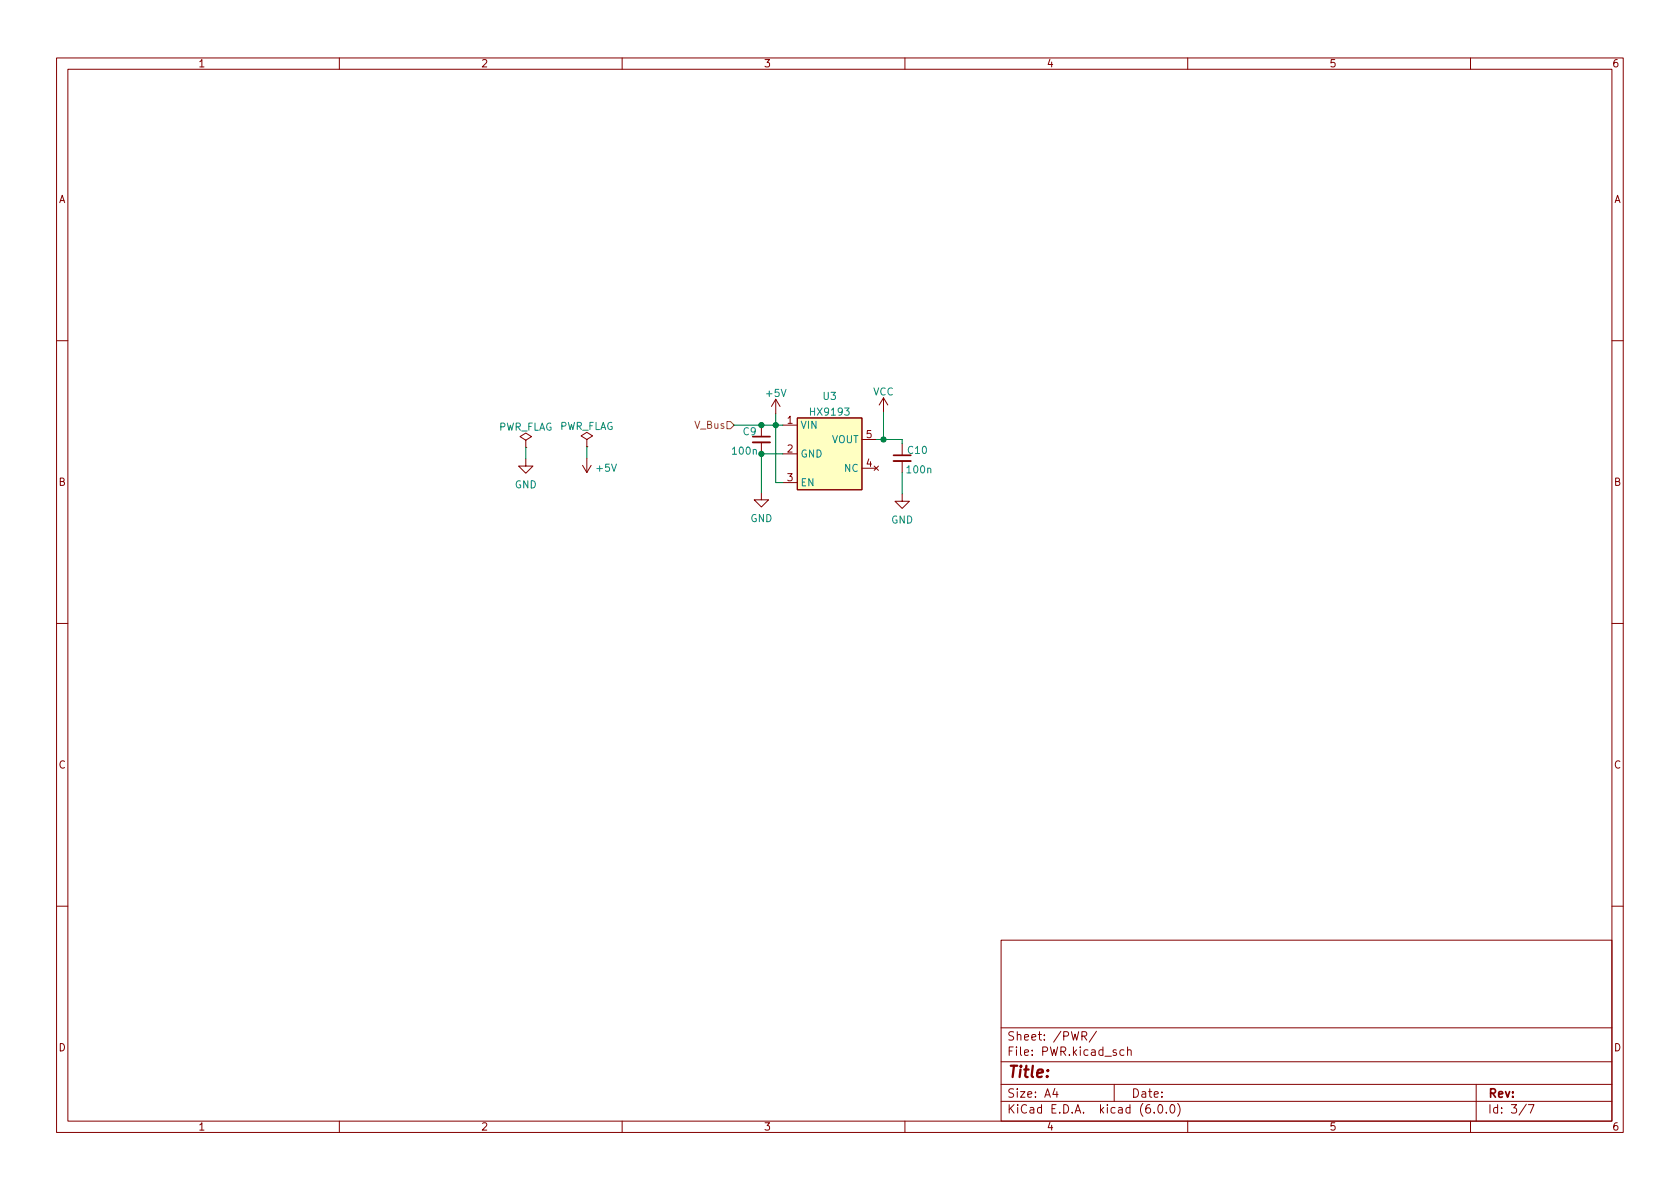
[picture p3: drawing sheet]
(kicad_sch (version 20211123) (generator eeschema)

 (paper "A4")

 (lib_symbols
  (symbol "Device:C_Small" (pin_numbers hide) (pin_names (offset 0.254) hide) (in_bom yes) (on_board yes)
   (property "Reference" "C" (id 0) (at 0.254 1.778 0) (effects (font (size 1.27 1.27)) (justify left)))
   (property "Value" "C_Small" (id 1) (at 0.254 -2.032 0) (effects (font (size 1.27 1.27)) (justify left)))
   (property "Footprint" "" (id 2) (at 0 0 0) (effects (font (size 1.27 1.27)) hide))
   (property "Datasheet" "~" (id 3) (at 0 0 0) (effects (font (size 1.27 1.27)) hide))
   (symbol "C_Small_0_1"
    (polyline (pts (xy -1.524 -0.508) (xy 1.524 -0.508)) (stroke (width 0.3302) (type default) (color 0 0 0 0)) (fill (type none)))
    (polyline (pts (xy -1.524 0.508) (xy 1.524 0.508)) (stroke (width 0.3048) (type default) (color 0 0 0 0)) (fill (type none))))
   (symbol "C_Small_1_1"
    (pin passive line (at 0 2.54 270) (length 2.032) (name "~" (effects (font (size 1.27 1.27)))) (number "1" (effects (font (size 1.27 1.27)))))
    (pin passive line (at 0 -2.54 90) (length 2.032) (name "~" (effects (font (size 1.27 1.27)))) (number "2" (effects (font (size 1.27 1.27)))))))
  (symbol "MyLib:HX9193" (in_bom yes) (on_board yes)
   (property "Reference" "U" (id 0) (at -5.08 7.62 0) (effects (font (size 1.27 1.27))))
   (property "Value" "HX9193" (id 1) (at 6.35 7.62 0) (effects (font (size 1.27 1.27))))
   (property "Footprint" "Package_TO_SOT_SMD:SOT-23-5_HandSoldering" (id 2) (at 0 0 0) (effects (font (size 1.27 1.27)) hide))
   (property "Datasheet" "https://item.szlcsc.com/280543.html" (id 3) (at 0 0 0) (effects (font (size 1.27 1.27)) hide))
   (symbol "HX9193_0_1"
    (rectangle (start -6.35 6.35) (end 5.08 -6.35) (stroke (width 0) (type default) (color 0 0 0 0)) (fill (type background))))
   (symbol "HX9193_1_1"
    (pin power_in line (at -8.89 5.08 0) (length 2.54) (name "VIN" (effects (font (size 1.27 1.27)))) (number "1" (effects (font (size 1.27 1.27)))))
    (pin passive line (at -8.89 0 0) (length 2.54) (name "GND" (effects (font (size 1.27 1.27)))) (number "2" (effects (font (size 1.27 1.27)))))
    (pin input line (at -8.89 -5.08 0) (length 2.54) (name "EN" (effects (font (size 1.27 1.27)))) (number "3" (effects (font (size 1.27 1.27)))))
    (pin no_connect line (at 7.62 -2.54 180) (length 2.54) (name "NC" (effects (font (size 1.27 1.27)))) (number "4" (effects (font (size 1.27 1.27)))))
    (pin power_out line (at 7.62 2.54 180) (length 2.54) (name "VOUT" (effects (font (size 1.27 1.27)))) (number "5" (effects (font (size 1.27 1.27)))))))
  (symbol "power:+5V" (power) (pin_names (offset 0)) (in_bom yes) (on_board yes)
   (property "Reference" "#PWR" (id 0) (at 0 -3.81 0) (effects (font (size 1.27 1.27)) hide))
   (property "Value" "+5V" (id 1) (at 0 3.556 0) (effects (font (size 1.27 1.27))))
   (property "Footprint" "" (id 2) (at 0 0 0) (effects (font (size 1.27 1.27)) hide))
   (property "Datasheet" "" (id 3) (at 0 0 0) (effects (font (size 1.27 1.27)) hide))
   (symbol "+5V_0_1"
    (polyline (pts (xy -0.762 1.27) (xy 0 2.54)) (stroke (width 0) (type default) (color 0 0 0 0)) (fill (type none)))
    (polyline (pts (xy 0 0) (xy 0 2.54)) (stroke (width 0) (type default) (color 0 0 0 0)) (fill (type none)))
    (polyline (pts (xy 0 2.54) (xy 0.762 1.27)) (stroke (width 0) (type default) (color 0 0 0 0)) (fill (type none))))
   (symbol "+5V_1_1"
    (pin power_in line (at 0 0 90) (length 0) hide (name "+5V" (effects (font (size 1.27 1.27)))) (number "1" (effects (font (size 1.27 1.27)))))))
  (symbol "power:GND" (power) (pin_names (offset 0)) (in_bom yes) (on_board yes)
   (property "Reference" "#PWR" (id 0) (at 0 -6.35 0) (effects (font (size 1.27 1.27)) hide))
   (property "Value" "GND" (id 1) (at 0 -3.81 0) (effects (font (size 1.27 1.27))))
   (property "Footprint" "" (id 2) (at 0 0 0) (effects (font (size 1.27 1.27)) hide))
   (property "Datasheet" "" (id 3) (at 0 0 0) (effects (font (size 1.27 1.27)) hide))
   (symbol "GND_0_1"
    (polyline (pts (xy 0 0) (xy 0 -1.27) (xy 1.27 -1.27) (xy 0 -2.54) (xy -1.27 -1.27) (xy 0 -1.27)) (stroke (width 0) (type default) (color 0 0 0 0)) (fill (type none))))
   (symbol "GND_1_1"
    (pin power_in line (at 0 0 270) (length 0) hide (name "GND" (effects (font (size 1.27 1.27)))) (number "1" (effects (font (size 1.27 1.27)))))))
  (symbol "power:PWR_FLAG" (power) (pin_numbers hide) (pin_names (offset 0) hide) (in_bom yes) (on_board yes)
   (property "Reference" "#FLG" (id 0) (at 0 1.905 0) (effects (font (size 1.27 1.27)) hide))
   (property "Value" "PWR_FLAG" (id 1) (at 0 3.81 0) (effects (font (size 1.27 1.27))))
   (property "Footprint" "" (id 2) (at 0 0 0) (effects (font (size 1.27 1.27)) hide))
   (property "Datasheet" "~" (id 3) (at 0 0 0) (effects (font (size 1.27 1.27)) hide))
   (symbol "PWR_FLAG_0_0"
    (pin power_out line (at 0 0 90) (length 0) (name "pwr" (effects (font (size 1.27 1.27)))) (number "1" (effects (font (size 1.27 1.27))))))
   (symbol "PWR_FLAG_0_1"
    (polyline (pts (xy 0 0) (xy 0 1.27) (xy -1.016 1.905) (xy 0 2.54) (xy 1.016 1.905) (xy 0 1.27)) (stroke (width 0) (type default) (color 0 0 0 0)) (fill (type none)))))
  (symbol "power:VCC" (power) (pin_names (offset 0)) (in_bom yes) (on_board yes)
   (property "Reference" "#PWR" (id 0) (at 0 -3.81 0) (effects (font (size 1.27 1.27)) hide))
   (property "Value" "VCC" (id 1) (at 0 3.81 0) (effects (font (size 1.27 1.27))))
   (property "Footprint" "" (id 2) (at 0 0 0) (effects (font (size 1.27 1.27)) hide))
   (property "Datasheet" "" (id 3) (at 0 0 0) (effects (font (size 1.27 1.27)) hide))
   (symbol "VCC_0_1"
    (polyline (pts (xy -0.762 1.27) (xy 0 2.54)) (stroke (width 0) (type default) (color 0 0 0 0)) (fill (type none)))
    (polyline (pts (xy 0 0) (xy 0 2.54)) (stroke (width 0) (type default) (color 0 0 0 0)) (fill (type none)))
    (polyline (pts (xy 0 2.54) (xy 0.762 1.27)) (stroke (width 0) (type default) (color 0 0 0 0)) (fill (type none))))
   (symbol "VCC_1_1"
    (pin power_in line (at 0 0 90) (length 0) hide (name "VCC" (effects (font (size 1.27 1.27)))) (number "1" (effects (font (size 1.27 1.27))))))))

 (junction (at 134.62 74.93) (diameter 0) (color 0 0 0 0))
 (junction (at 134.62 80.01) (diameter 0) (color 0 0 0 0))
 (junction (at 137.16 74.93) (diameter 0) (color 0 0 0 0))
 (junction (at 156.21 77.47) (diameter 0) (color 0 0 0 0))

 (wire (pts (xy 129.794 74.93) (xy 134.62 74.93)) (stroke (width 0) (type default) (color 0 0 0 0)))
 (wire (pts (xy 138.43 85.09) (xy 137.16 85.09)) (stroke (width 0) (type default) (color 0 0 0 0)))
 (wire (pts (xy 137.16 85.09) (xy 137.16 74.93)) (stroke (width 0) (type default) (color 0 0 0 0)))
 (wire (pts (xy 156.21 77.47) (xy 159.512 77.47)) (stroke (width 0) (type default) (color 0 0 0 0)))
 (wire (pts (xy 103.759 78.74) (xy 103.759 80.772)) (stroke (width 0) (type default) (color 0 0 0 0)))
 (wire (pts (xy 134.62 74.93) (xy 137.16 74.93)) (stroke (width 0) (type default) (color 0 0 0 0)))
 (wire (pts (xy 159.512 77.47) (xy 159.512 78.232)) (stroke (width 0) (type default) (color 0 0 0 0)))
 (wire (pts (xy 156.21 72.644) (xy 156.21 77.47)) (stroke (width 0) (type default) (color 0 0 0 0)))
 (wire (pts (xy 138.43 80.01) (xy 134.62 80.01)) (stroke (width 0) (type default) (color 0 0 0 0)))
 (wire (pts (xy 92.964 78.867) (xy 92.964 80.899)) (stroke (width 0) (type default) (color 0 0 0 0)))
 (wire (pts (xy 137.16 74.93) (xy 138.43 74.93)) (stroke (width 0) (type default) (color 0 0 0 0)))
 (wire (pts (xy 156.21 77.47) (xy 154.94 77.47)) (stroke (width 0) (type default) (color 0 0 0 0)))
 (wire (pts (xy 134.62 80.01) (xy 134.62 86.868)) (stroke (width 0) (type default) (color 0 0 0 0)))
 (wire (pts (xy 159.512 83.312) (xy 159.512 87.122)) (stroke (width 0) (type default) (color 0 0 0 0)))
 (wire (pts (xy 137.16 72.898) (xy 137.16 74.93)) (stroke (width 0) (type default) (color 0 0 0 0)))

 (hierarchical_label "V_Bus" (shape input) (at 129.794 74.93 180) (effects (font (size 1.27 1.27)) (justify right)))

 (symbol (lib_id "power:+5V") (at 103.759 80.772 180) (unit 1) (in_bom yes) (on_board yes) (fields_autoplaced)
  (property "Reference" "#PWR0128" (id 0) (at 103.759 76.962 0) (effects (font (size 1.27 1.27)) hide))
  (property "Value" "+5V" (id 1) (at 105.156 82.521 0) (effects (font (size 1.27 1.27)) (justify right)))
  (property "Footprint" "" (id 2) (at 103.759 80.772 0) (effects (font (size 1.27 1.27)) hide))
  (property "Datasheet" "" (id 3) (at 103.759 80.772 0) (effects (font (size 1.27 1.27)) hide)) (pin "1"))

 (symbol (lib_id "power:PWR_FLAG") (at 103.759 78.74 0) (unit 1) (in_bom yes) (on_board yes) (fields_autoplaced)
  (property "Reference" "#FLG0102" (id 0) (at 103.759 76.835 0) (effects (font (size 1.27 1.27)) hide))
  (property "Value" "PWR_FLAG" (id 1) (at 103.759 75.1355 0))
  (property "Footprint" "" (id 2) (at 103.759 78.74 0) (effects (font (size 1.27 1.27)) hide))
  (property "Datasheet" "~" (id 3) (at 103.759 78.74 0) (effects (font (size 1.27 1.27)) hide)) (pin "1"))

 (symbol (lib_id "MyLib:HX9193") (at 147.32 80.01 0) (unit 1) (in_bom yes) (on_board yes) (fields_autoplaced)
  (property "Reference" "U3" (id 0) (at 146.685 69.8205 0))
  (property "Value" "HX9193" (id 1) (at 146.685 72.5956 0))
  (property "Footprint" "Package_TO_SOT_SMD:SOT-23-5_HandSoldering" (id 2) (at 147.32 80.01 0) (effects (font (size 1.27 1.27)) hide))
  (property "Datasheet" "https://item.szlcsc.com/280543.html" (id 3) (at 147.32 80.01 0) (effects (font (size 1.27 1.27)) hide)) (pin "1") (pin "2") (pin "3") (pin "4") (pin "5"))

 (symbol (lib_id "power:GND") (at 92.964 80.899 0) (unit 1) (in_bom yes) (on_board yes) (fields_autoplaced)
  (property "Reference" "#PWR0129" (id 0) (at 92.964 87.249 0) (effects (font (size 1.27 1.27)) hide))
  (property "Value" "GND" (id 1) (at 92.964 85.4615 0))
  (property "Footprint" "" (id 2) (at 92.964 80.899 0) (effects (font (size 1.27 1.27)) hide))
  (property "Datasheet" "" (id 3) (at 92.964 80.899 0) (effects (font (size 1.27 1.27)) hide)) (pin "1"))

 (symbol (lib_id "power:PWR_FLAG") (at 92.964 78.867 0) (unit 1) (in_bom yes) (on_board yes) (fields_autoplaced)
  (property "Reference" "#FLG0101" (id 0) (at 92.964 76.962 0) (effects (font (size 1.27 1.27)) hide))
  (property "Value" "PWR_FLAG" (id 1) (at 92.964 75.2625 0))
  (property "Footprint" "" (id 2) (at 92.964 78.867 0) (effects (font (size 1.27 1.27)) hide))
  (property "Datasheet" "~" (id 3) (at 92.964 78.867 0) (effects (font (size 1.27 1.27)) hide)) (pin "1"))

 (symbol (lib_id "power:GND") (at 159.512 87.122 0) (unit 1) (in_bom yes) (on_board yes) (fields_autoplaced)
  (property "Reference" "#PWR0130" (id 0) (at 159.512 93.472 0) (effects (font (size 1.27 1.27)) hide))
  (property "Value" "GND" (id 1) (at 159.512 91.6845 0))
  (property "Footprint" "" (id 2) (at 159.512 87.122 0) (effects (font (size 1.27 1.27)) hide))
  (property "Datasheet" "" (id 3) (at 159.512 87.122 0) (effects (font (size 1.27 1.27)) hide)) (pin "1"))

 (symbol (lib_id "Device:C_Small") (at 134.62 77.47 0) (unit 1) (in_bom yes) (on_board yes)
  (property "Reference" "C9" (id 0) (at 133.858 76.073 0) (effects (font (size 1.27 1.27)) (justify right)))
  (property "Value" "100n" (id 1) (at 134.112 79.502 0) (effects (font (size 1.27 1.27)) (justify right)))
  (property "Footprint" "Capacitor_SMD:C_0603_1608Metric" (id 2) (at 134.62 77.47 0) (effects (font (size 1.27 1.27)) hide))
  (property "Datasheet" "~" (id 3) (at 134.62 77.47 0) (effects (font (size 1.27 1.27)) hide)) (pin "1") (pin "2"))

 (symbol (lib_id "power:VCC") (at 156.21 72.644 0) (unit 1) (in_bom yes) (on_board yes) (fields_autoplaced)
  (property "Reference" "#PWR0127" (id 0) (at 156.21 76.454 0) (effects (font (size 1.27 1.27)) hide))
  (property "Value" "VCC" (id 1) (at 156.21 69.0395 0))
  (property "Footprint" "" (id 2) (at 156.21 72.644 0) (effects (font (size 1.27 1.27)) hide))
  (property "Datasheet" "" (id 3) (at 156.21 72.644 0) (effects (font (size 1.27 1.27)) hide)) (pin "1"))

 (symbol (lib_id "Device:C_Small") (at 159.512 80.772 0) (mirror y) (unit 1) (in_bom yes) (on_board yes)
  (property "Reference" "C10" (id 0) (at 160.274 79.375 0) (effects (font (size 1.27 1.27)) (justify right)))
  (property "Value" "100n" (id 1) (at 160.02 82.804 0) (effects (font (size 1.27 1.27)) (justify right)))
  (property "Footprint" "Capacitor_SMD:C_0603_1608Metric" (id 2) (at 159.512 80.772 0) (effects (font (size 1.27 1.27)) hide))
  (property "Datasheet" "~" (id 3) (at 159.512 80.772 0) (effects (font (size 1.27 1.27)) hide)) (pin "1") (pin "2"))

 (symbol (lib_id "power:+5V") (at 137.16 72.898 0) (unit 1) (in_bom yes) (on_board yes) (fields_autoplaced)
  (property "Reference" "#PWR0125" (id 0) (at 137.16 76.708 0) (effects (font (size 1.27 1.27)) hide))
  (property "Value" "+5V" (id 1) (at 137.16 69.2935 0))
  (property "Footprint" "" (id 2) (at 137.16 72.898 0) (effects (font (size 1.27 1.27)) hide))
  (property "Datasheet" "" (id 3) (at 137.16 72.898 0) (effects (font (size 1.27 1.27)) hide)) (pin "1"))

 (symbol (lib_id "power:GND") (at 134.62 86.868 0) (unit 1) (in_bom yes) (on_board yes) (fields_autoplaced)
  (property "Reference" "#PWR0126" (id 0) (at 134.62 93.218 0) (effects (font (size 1.27 1.27)) hide))
  (property "Value" "GND" (id 1) (at 134.62 91.4305 0))
  (property "Footprint" "" (id 2) (at 134.62 86.868 0) (effects (font (size 1.27 1.27)) hide))
  (property "Datasheet" "" (id 3) (at 134.62 86.868 0) (effects (font (size 1.27 1.27)) hide)) (pin "1")))
